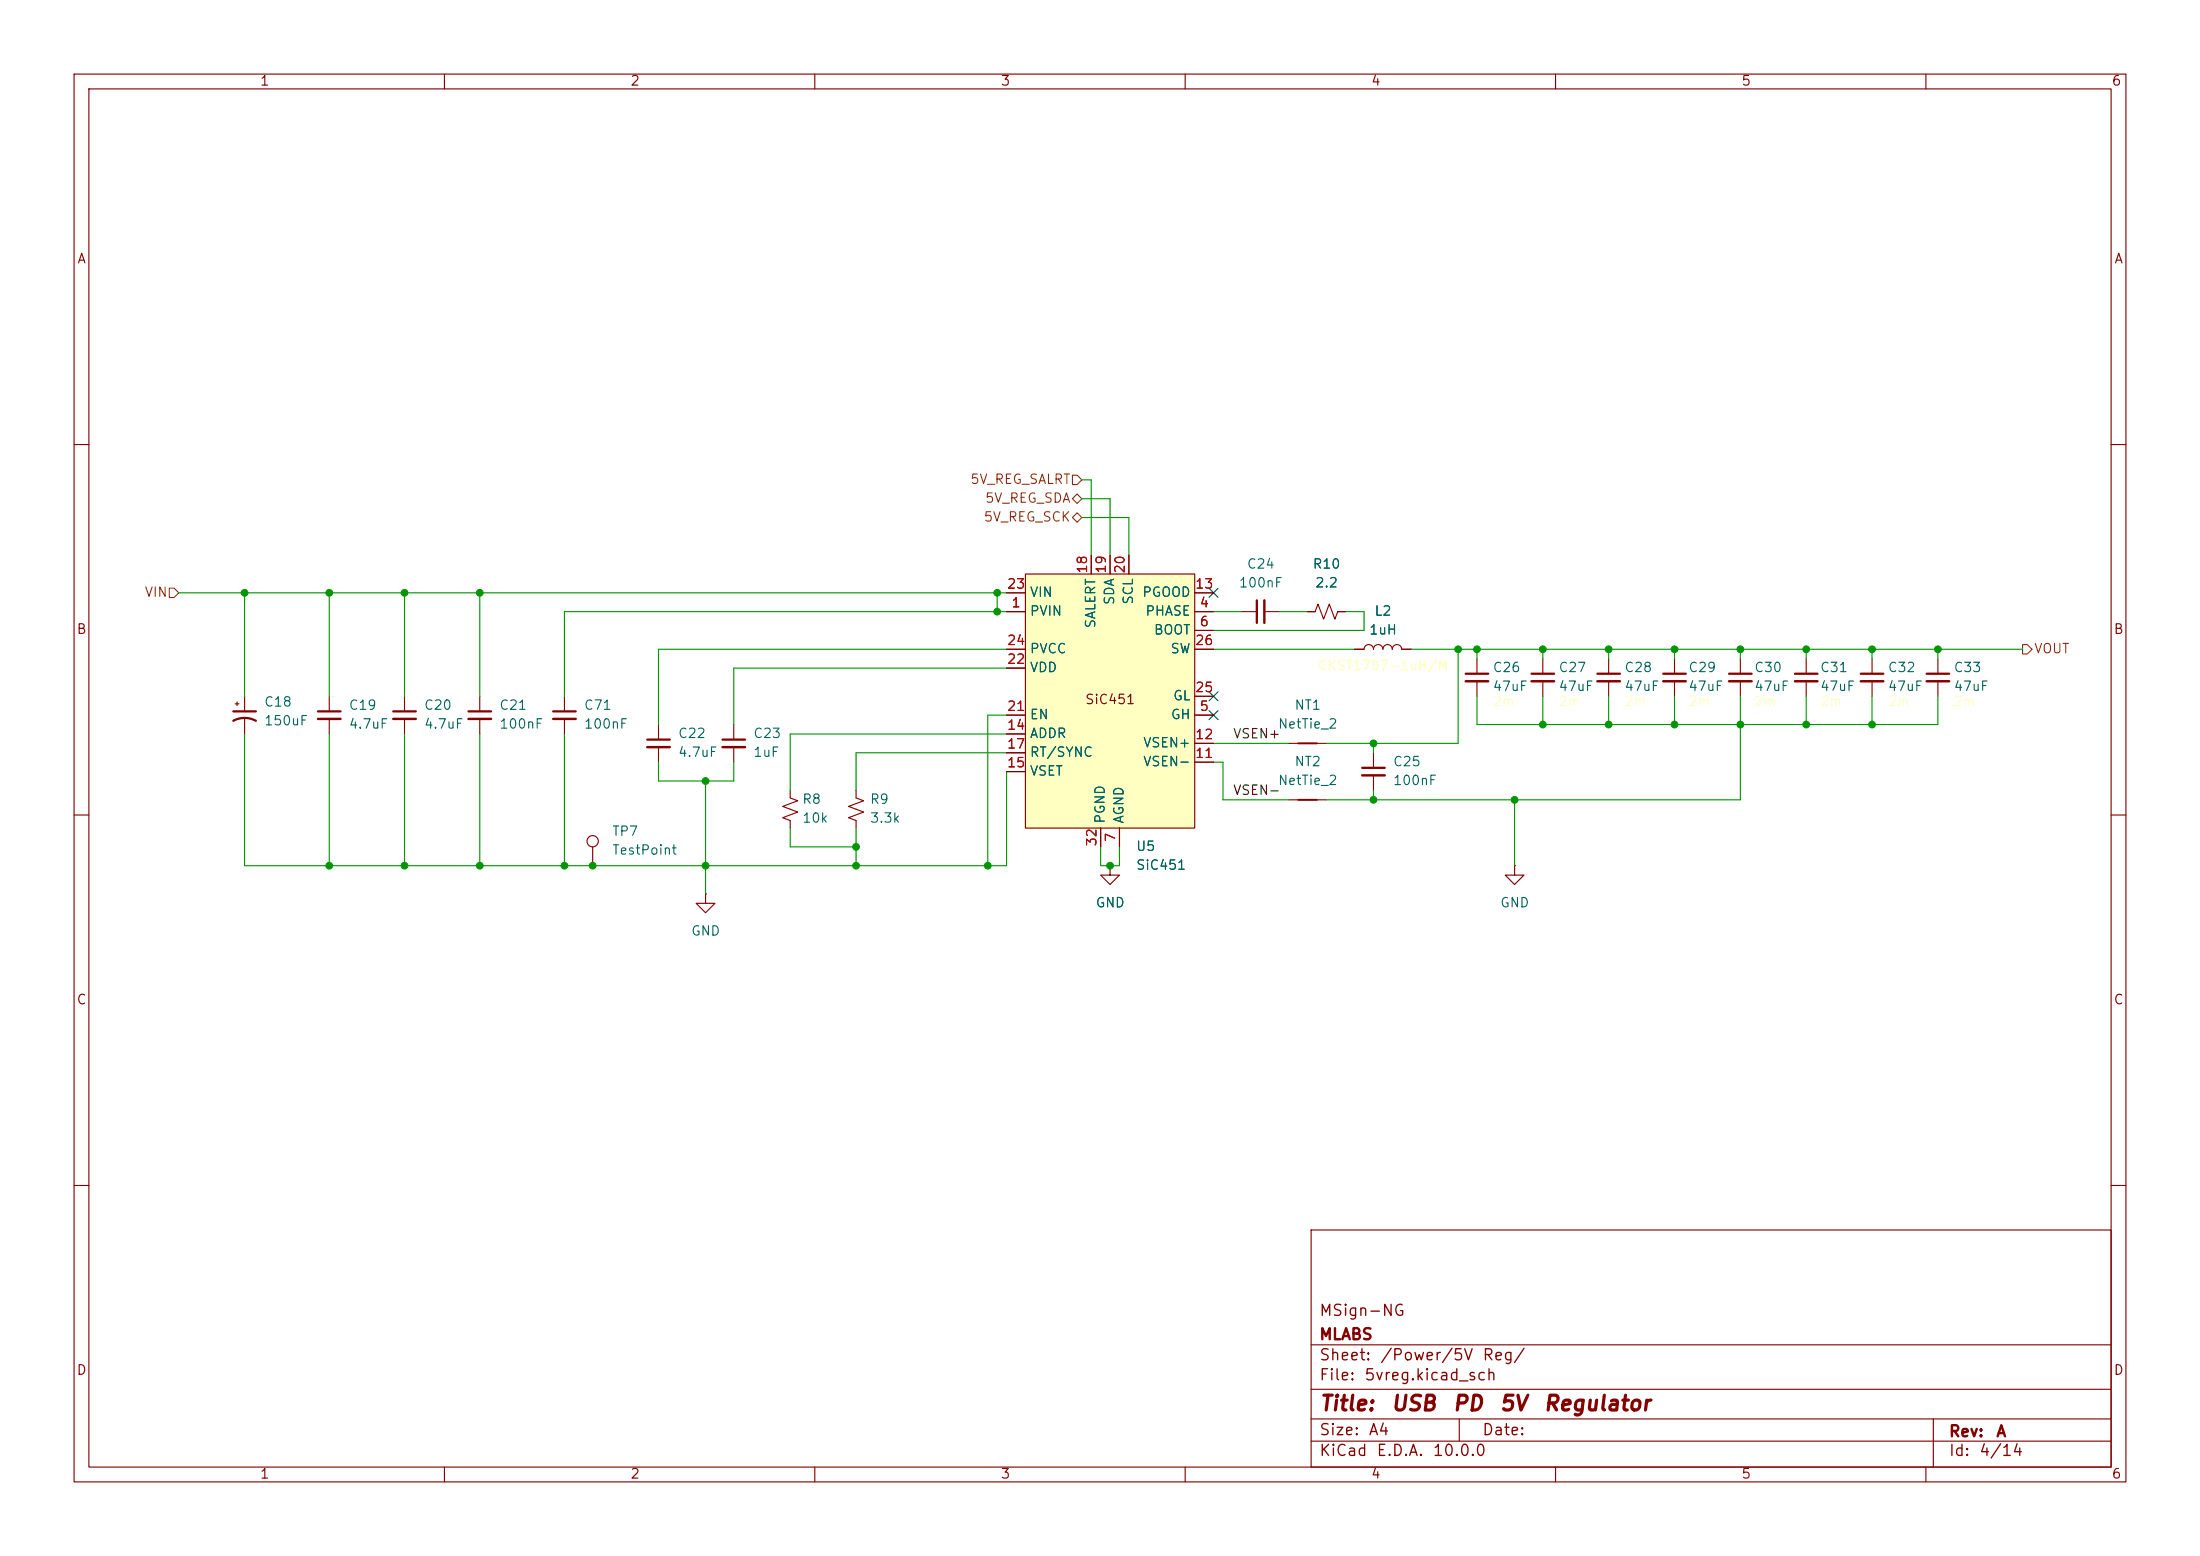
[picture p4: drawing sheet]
<svg xmlns="http://www.w3.org/2000/svg" width="297mm" height="210mm" viewBox="0 0 297 210" stroke-linecap="round" stroke-linejoin="round" font-family="sans-serif">
<g fill="none" stroke="#840000" stroke-width=".15">
<path d="M10 10h277v190h-277zM12 12h273v186h-273zM60 10v2M110 10v2M160 10v2M210 10v2M260 10v2M10 60h2M285 60h2M54.6 94v2M54.6 97v2.1M64.8 94v2"/>
<path d="M64.8 97v2.1M76.2 94v2M76.2 97v2.1M182.9 87.6h1.2a.64 .64 0 0 1 .7-.6 .64 .64 0 0 1 .6 .6 .64 .64 0 0 1 .7-.6 .64 .64 0 0 1 .6 .6 .64 .64 0 0 1 .6-.6 .64 .64 0 0 1 .7 .6 .64 .64 0 0 1 .6-.6 .64 .64 0 0 1 .6 .6h1.3M199.4 88.9v2M199.4 91.9v2.1M208.3 88.9v2M208.3 91.9v2.1M243.8 88.9v2M243.8 91.9v2.1M261.6 88.9v2M261.6 91.9v2.1"/>
<path d="M10 110h2M106.7 106.7v1l1 .4-2 .7 2 .8-2 .8 1 .3v1.1M115.6 106.7v1l1 .4-2 .7 2 .8-2 .8 1 .3v1.1M149.9 116.8v1.3h1.2l-1.2 1.3-1.3-1.3h1.3M149.9 116.8h.1M174 108h5.1M204.5 116.8v1.3h1.2l-1.2 1.3-1.3-1.3h1.3M204.5 116.8h.1M285 110h2M95.2 120.7v1.2h1.3l-1.3 1.3-1.2-1.3h1.2M95.2 120.7h.1M10 160h2"/>
<path d="M177 166h108v32h-108zM285 160h2M60 198v2M110 198v2M160 198v2M177 194.5h108M177 191.5h108M177 187.5h108M177 181.5h108M197 191.5v3M210 198v2M260 198v2"/>
<path d="M261 191.5v6.5"/>
</g>
<path d="M175.3 108h2.5" fill="none" stroke="#840000" stroke-width=".25"/>
<path d="M53.1 96h3M63.2 96h3.1M74.7 96h3M197.9 90.9h3M206.8 90.9h3M242.3 90.9h3.1M260.1 90.9h3" fill="none" stroke="#840000" stroke-width=".3"/>
<path d="M53.1 97h3M63.2 97h3.1M74.7 97h3M197.9 91.9h3M206.8 91.9h3M242.3 91.9h3.1M260.1 91.9h3" fill="none" stroke="#840000" stroke-width=".33"/>
<path d="M138.4 77.5h22.9v34.3h-22.9z" fill="#ffffc2"/>
<g fill="none" stroke="#840000" stroke-width=".15">
<path d="M138.4 77.5h22.9v34.3h-22.9zM147.3 74.9v2.6M149.9 74.9v2.6M152.4 74.9v2.6M31.7 95h.6M32 94.7v.6M33 94v2M33 97v2.1M44.4 94v2M44.4 97v2.1M88.9 97.8v2M99.1 97.8v2"/>
<path d="M135.9 82.6h2.5M135.9 96.5h2.5M135.9 80h2.5M135.9 99.1h2.5M135.9 90.2h2.5M135.9 87.6h2.5M161.3 82.6h2.5M161.3 96.5h2.5M161.3 85.1h2.5M161.3 80h2.5M161.3 87.6h2.5M161.3 94h2.5"/>
<path d="M167.6 82.6h2.1M170.7 82.6h2M176.5 82.6h1l.4-1.1 .8 2.1 .8-2.1 .7 2.1 .4-1h1M182.9 87.6h1.2M189.2 87.6h1.3M217.2 88.9v2M217.2 91.9v2.1M226.1 88.9v2M226.1 91.9v2.1M234.9 88.9v2M234.9 91.9v2.1M252.7 88.9v2"/>
<path d="M252.7 91.9v2.1M80 114.3v2.5M88.9 100.8v2.1M99.1 100.8v2.1M135.9 104.1h2.5M135.9 101.6h2.5M148.6 111.8v2.5M149.9 116.8h.1M151.1 111.8v2.5M161.3 102.9h2.5M161.3 100.3h2.5M174 100.3h5.1"/>
<path d="M185.4 101.6v2M185.4 104.6v2.1"/>
<circle cx="80" cy="113.5" r=".76"/>
</g>
<path d="M31.5 97.3a3.2 3.2 0 0 1 3 0M31.5 96h3M42.9 96h3.1M87.4 99.8h3M97.5 99.8h3.1M169.7 81v3.1M215.6 90.9h3.1M224.5 90.9h3.1M233.4 90.9h3.1M251.2 90.9h3.1M183.9 103.6h3" fill="none" stroke="#840000" stroke-width=".3"/>
<path d="M42.9 97h3.1M170.7 81v3.1M215.6 91.9h3.1M224.5 91.9h3.1M233.4 91.9h3.1M251.2 91.9h3.1M87.4 100.8h3M97.5 100.8h3.1M183.9 104.6h3" fill="none" stroke="#840000" stroke-width=".33"/>
<path d="M175.3 100.3h2.5" fill="none" stroke="#840000" stroke-width=".25"/>
<path d="M22.9 79.4h.6l.6 .6-.6 .6h-.6zM144.8 67.3l.6-.6 .6 .6-.6 .6zM144.8 69.9l.6-.7 .6 .7-.6 .6zM144.8 64.1h.6l.6 .7-.6 .6h-.6zM273 87h.7l.6 .6-.6 .7h-.7z" fill="none" stroke="#725600" stroke-width=".15"/>
<g fill="none" stroke="#009600" stroke-width=".15">
<path d="M146 69.9h6.4v5M146 64.8h1.3v10.1M146 67.3h3.9v7.6M24.1 80h111.8M33 80v14M33 99.1v17.7h102.9v-12.7M44.4 80v14M44.4 99.1v17.7M54.6 80v14M54.6 99.1v17.7M64.8 80v14M64.8 99.1v17.7"/>
<path d="M76.2 99.1v17.7M134.6 80v2.6M135.9 87.6h-47v10.2M135.9 90.2h-36.8v7.6M135.9 82.6h-59.7v11.4M135.9 96.5h-2.6v20.3M135.9 99.1h-29.2v7.6M163.8 87.6h19.1M163.8 82.6h3.8M172.7 82.6h3.8M181.6 82.6h2.5v2.5h-20.3M190.5 87.6h82.5"/>
<path d="M196.8 87.6v12.7h-17.7M199.4 87.6v1.3M199.4 94v3.8h62.2v-3.8M208.3 87.6v1.3M208.3 94v3.8M217.2 87.6v1.3M217.2 94v3.8M226.1 87.6v1.3M226.1 94v3.8M234.9 94v14h-55.8M234.9 87.6v1.3M243.8 87.6v1.3"/>
<path d="M243.8 94v3.8M252.7 87.6v1.3M252.7 94v3.8M261.6 87.6v1.3M88.9 102.9v2.5h10.2v-2.5M95.2 105.4v15.3M106.7 111.8v2.5h8.9M115.6 111.8v5M135.9 101.6h-20.3v5.1M148.6 114.3v2.5h2.5v-2.5M163.8 102.9h1.3v5.1h8.9M163.8 100.3h10.2"/>
<path d="M185.4 100.3v1.3M185.4 106.7v1.3M204.5 108v8.8"/>
</g>
<path d="M163.2 79.4l1.2 1.2M164.4 79.4l-1.2 1.2M163.2 95.9l1.2 1.2M163.2 93.4l1.2 1.2M164.4 95.9l-1.2 1.2M164.4 93.4l-1.2 1.2" fill="none" stroke="#000084" stroke-width=".15"/>
<g fill="#009600" stroke="#009600" stroke-width=".14">
<circle cx="243.8" cy="87.6" r=".46"/>
<circle cx="243.8" cy="97.8" r=".46"/>
<circle cx="226.1" cy="87.6" r=".46"/>
<circle cx="252.7" cy="87.6" r=".46"/>
<circle cx="234.9" cy="97.8" r=".46"/>
<circle cx="234.9" cy="87.6" r=".46"/>
<circle cx="226.1" cy="97.8" r=".46"/>
<circle cx="252.7" cy="97.8" r=".46"/>
<circle cx="261.6" cy="87.6" r=".46"/>
<circle cx="133.3" cy="116.8" r=".46"/>
<circle cx="115.6" cy="114.3" r=".46"/>
<circle cx="115.6" cy="116.8" r=".46"/>
<circle cx="134.6" cy="80" r=".46"/>
<circle cx="134.6" cy="82.6" r=".46"/>
<circle cx="149.9" cy="116.8" r=".46"/>
<circle cx="76.2" cy="116.8" r=".46"/>
<circle cx="64.8" cy="116.8" r=".46"/>
<circle cx="80" cy="116.8" r=".46"/>
<circle cx="95.2" cy="116.8" r=".46"/>
<circle cx="95.2" cy="105.4" r=".46"/>
<circle cx="44.4" cy="80" r=".46"/>
<circle cx="54.6" cy="80" r=".46"/>
<circle cx="54.6" cy="116.8" r=".46"/>
<circle cx="44.4" cy="116.8" r=".46"/>
<circle cx="64.8" cy="80" r=".46"/>
<circle cx="33" cy="80" r=".46"/>
<circle cx="199.4" cy="87.6" r=".46"/>
<circle cx="208.3" cy="87.6" r=".46"/>
<circle cx="185.4" cy="108" r=".46"/>
<circle cx="204.5" cy="108" r=".46"/>
<circle cx="208.3" cy="97.8" r=".46"/>
<circle cx="217.2" cy="87.6" r=".46"/>
<circle cx="217.2" cy="97.8" r=".46"/>
<circle cx="196.8" cy="87.6" r=".46"/>
<circle cx="185.4" cy="100.3" r=".46"/>
</g>
<g font-size="2" fill="#840000">
<text x="178" y="190.9">Title:</text>
<text x="187.7" y="190.9">USB</text>
<text x="196" y="190.9">PD</text>
<text x="202.3" y="190.9">5V</text>
<text x="208.2" y="190.9">Regulator</text>
</g>
<g font-size="1.5" fill="#840000">
<text x="178" y="178">MSign-NG</text>
<text x="178" y="184">Sheet:</text>
<text x="178" y="181.2">MLABS</text>
<text x="186.2" y="184">/Power/5V</text>
<text x="200" y="184">Reg/</text>
<text x="178" y="186.7">File:</text>
<text x="184.1" y="186.7">5vreg.kicad_sch</text>
<text x="178" y="196.9">KiCad</text>
<text x="178" y="194.1">Size:</text>
<text x="184.7" y="194.1">A4</text>
<text x="185.7" y="196.9">E.D.A.</text>
<text x="193.3" y="196.9">10.0.0</text>
<text x="200" y="194.1">Date:</text>
<text x="263" y="194.3">Rev:</text>
<text x="263" y="196.9">Id:</text>
<text x="267.1" y="196.9">4/14</text>
<text x="269.4" y="194.3">A</text>
</g>
<g font-size="1.3" fill="#840000">
<text x="35" y="11.9">1</text>
<text x="85" y="11.9">2</text>
<text x="135" y="11.9">3</text>
<text x="185" y="11.9">4</text>
<text x="235" y="11.9">5</text>
<text x="285" y="11.9">6</text>
<text x="10.3" y="35.9">A</text>
<text x="285.3" y="35.9">A</text>
<text x="10.3" y="85.9">B</text>
<text x="285.3" y="85.9">B</text>
<text x="146.4" y="95.4">SiC451</text>
<text x="10.3" y="135.9">C</text>
<text x="285.3" y="135.9">C</text>
<text x="10.3" y="185.9">D</text>
<text x="285.3" y="185.9">D</text>
<text x="35" y="199.9">1</text>
<text x="85" y="199.9">2</text>
<text x="135" y="199.9">3</text>
<text x="185" y="199.9">4</text>
<text x="235" y="199.9">5</text>
<text x="285" y="199.9">6</text>
</g>
<g font-size="1.3" fill="#725600">
<text x="130.9" y="65.6">5V_REG_SALRT</text>
<text x="132.7" y="70.7">5V_REG_SCK</text>
<text x="132.9" y="68.2">5V_REG_SDA</text>
<text x="19.4" y="80.9">VIN</text>
<text x="274.5" y="88.5">VOUT</text>
</g>
<g font-size="1.3" fill="#a90000">
<text x="147.1" y="77.5" transform="rotate(-90 147.1 77.5)">18</text>
<text x="149.6" y="77.5" transform="rotate(-90 149.6 77.5)">19</text>
<text x="152.1" y="77.5" transform="rotate(-90 152.1 77.5)">20</text>
<text x="135.8" y="79.8">23</text>
<text x="136.5" y="82.3">1</text>
<text x="161.2" y="79.8">13</text>
<text x="161.9" y="82.3">4</text>
<text x="135.8" y="89.9">22</text>
<text x="135.8" y="87.4">24</text>
<text x="161.2" y="87.4">26</text>
<text x="161.9" y="84.8">6</text>
<text x="161.2" y="93.7">25</text>
<text x="135.8" y="98.8">14</text>
<text x="135.8" y="101.3">17</text>
<text x="135.8" y="96.3">21</text>
<text x="161.2" y="100.1">12</text>
<text x="161.9" y="96.3">5</text>
<text x="135.8" y="103.9">15</text>
<text x="161.2" y="102.6">11</text>
<text x="150.9" y="113.7" transform="rotate(-90 150.9 113.7)">7</text>
<text x="148.3" y="114.3" transform="rotate(-90 148.3 114.3)">32</text>
</g>
<g font-size="1.3" fill="#006464">
<text x="168.2" y="77.1">C24</text>
<text x="177.1" y="77.1">R10</text>
<text x="138.9" y="83.4">PVIN</text>
<text x="138.9" y="80.9">VIN</text>
<text x="150.7" y="81.7" transform="rotate(-90 150.7 81.7)">SDA</text>
<text x="153.3" y="81.7" transform="rotate(-90 153.3 81.7)">SCL</text>
<text x="154.1" y="80.9">PGOOD</text>
<text x="154.5" y="83.4">PHASE</text>
<text x="167.2" y="79.6">100nF</text>
<text x="177.5" y="79.6">2.2</text>
<text x="185.5" y="83.4">L2</text>
<text x="138.9" y="88.5">PVCC</text>
<text x="148.2" y="84.9" transform="rotate(-90 148.2 84.9)">SALERT</text>
<text x="155.7" y="86">BOOT</text>
<text x="157.9" y="88.5">SW</text>
<text x="184.7" y="86">1uH</text>
<text x="35.6" y="95.7">C18</text>
<text x="138.9" y="91">VDD</text>
<text x="158.3" y="94.8">GL</text>
<text x="201.4" y="91">C26</text>
<text x="201.4" y="93.6">47uF</text>
<text x="210.3" y="91">C27</text>
<text x="210.3" y="93.6">47uF</text>
<text x="219.2" y="91">C28</text>
<text x="219.2" y="93.6">47uF</text>
<text x="227.8" y="91">C29</text>
<text x="227.8" y="93.6">47uF</text>
<text x="236.7" y="91">C30</text>
<text x="236.7" y="93.6">47uF</text>
<text x="245.6" y="91">C31</text>
<text x="245.6" y="93.6">47uF</text>
<text x="254.8" y="91">C32</text>
<text x="254.8" y="93.6">47uF</text>
<text x="263.7" y="91">C33</text>
<text x="263.7" y="93.6">47uF</text>
<text x="35.6" y="98.2">150uF</text>
<text x="47" y="96.1">C19</text>
<text x="47" y="98.7">4.7uF</text>
<text x="57.2" y="96.1">C20</text>
<text x="57.2" y="98.7">4.7uF</text>
<text x="67.3" y="98.7">100nF</text>
<text x="67.3" y="96.1">C21</text>
<text x="78.7" y="98.7">100nF</text>
<text x="78.7" y="96.1">C71</text>
<text x="91.4" y="99.9">C22</text>
<text x="101.6" y="99.9">C23</text>
<text x="138.9" y="99.9">ADDR</text>
<text x="138.9" y="97.4">EN</text>
<text x="154.2" y="101.2">VSEN+</text>
<text x="158" y="97.4">GH</text>
<text x="172.4" y="98.7">NetTie_2</text>
<text x="174.7" y="96.1">NT1</text>
<text x="91.4" y="102.5">4.7uF</text>
<text x="101.6" y="102.5">1uF</text>
<text x="138.9" y="105">VSET</text>
<text x="138.9" y="102.5">RT/SYNC</text>
<text x="154.2" y="103.7">VSEN-</text>
<text x="172.4" y="106.3">NetTie_2</text>
<text x="174.7" y="103.7">NT2</text>
<text x="188" y="106.3">100nF</text>
<text x="188" y="103.7">C25</text>
<text x="82.6" y="113.1">TP7</text>
<text x="108.2" y="108.8">R8</text>
<text x="108.2" y="111.4">10k</text>
<text x="117.4" y="108.8">R9</text>
<text x="117.4" y="111.4">3.3k</text>
<text x="149.5" y="111.3" transform="rotate(-90 149.5 111.3)">PGND</text>
<text x="152" y="111.3" transform="rotate(-90 152 111.3)">AGND</text>
<text x="82.6" y="115.7">TestPoint</text>
<text x="153.3" y="115.2">U5</text>
<text x="153.3" y="117.7">SiC451</text>
<text x="147.8" y="122.8">GND</text>
<text x="202.4" y="122.8">GND</text>
<text x="93.2" y="126.6">GND</text>
</g>
<g font-size="1.3" fill="#ffffc2">
<text x="177.8" y="90.8">CKST1707-1uH/M</text>
<text x="201.4" y="95.6">2m</text>
<text x="210.3" y="95.6">2m</text>
<text x="219.2" y="95.6">2m</text>
<text x="227.8" y="95.6">2m</text>
<text x="236.7" y="95.6">2m</text>
<text x="245.6" y="95.6">2m</text>
<text x="254.8" y="95.6">2m</text>
<text x="263.7" y="95.6">2m</text>
</g>
<g font-size="1.3" fill="#0f0f0f">
<text x="166.4" y="100">VSEN+</text>
<text x="166.4" y="107.6">VSEN-</text>
</g>
</svg>
